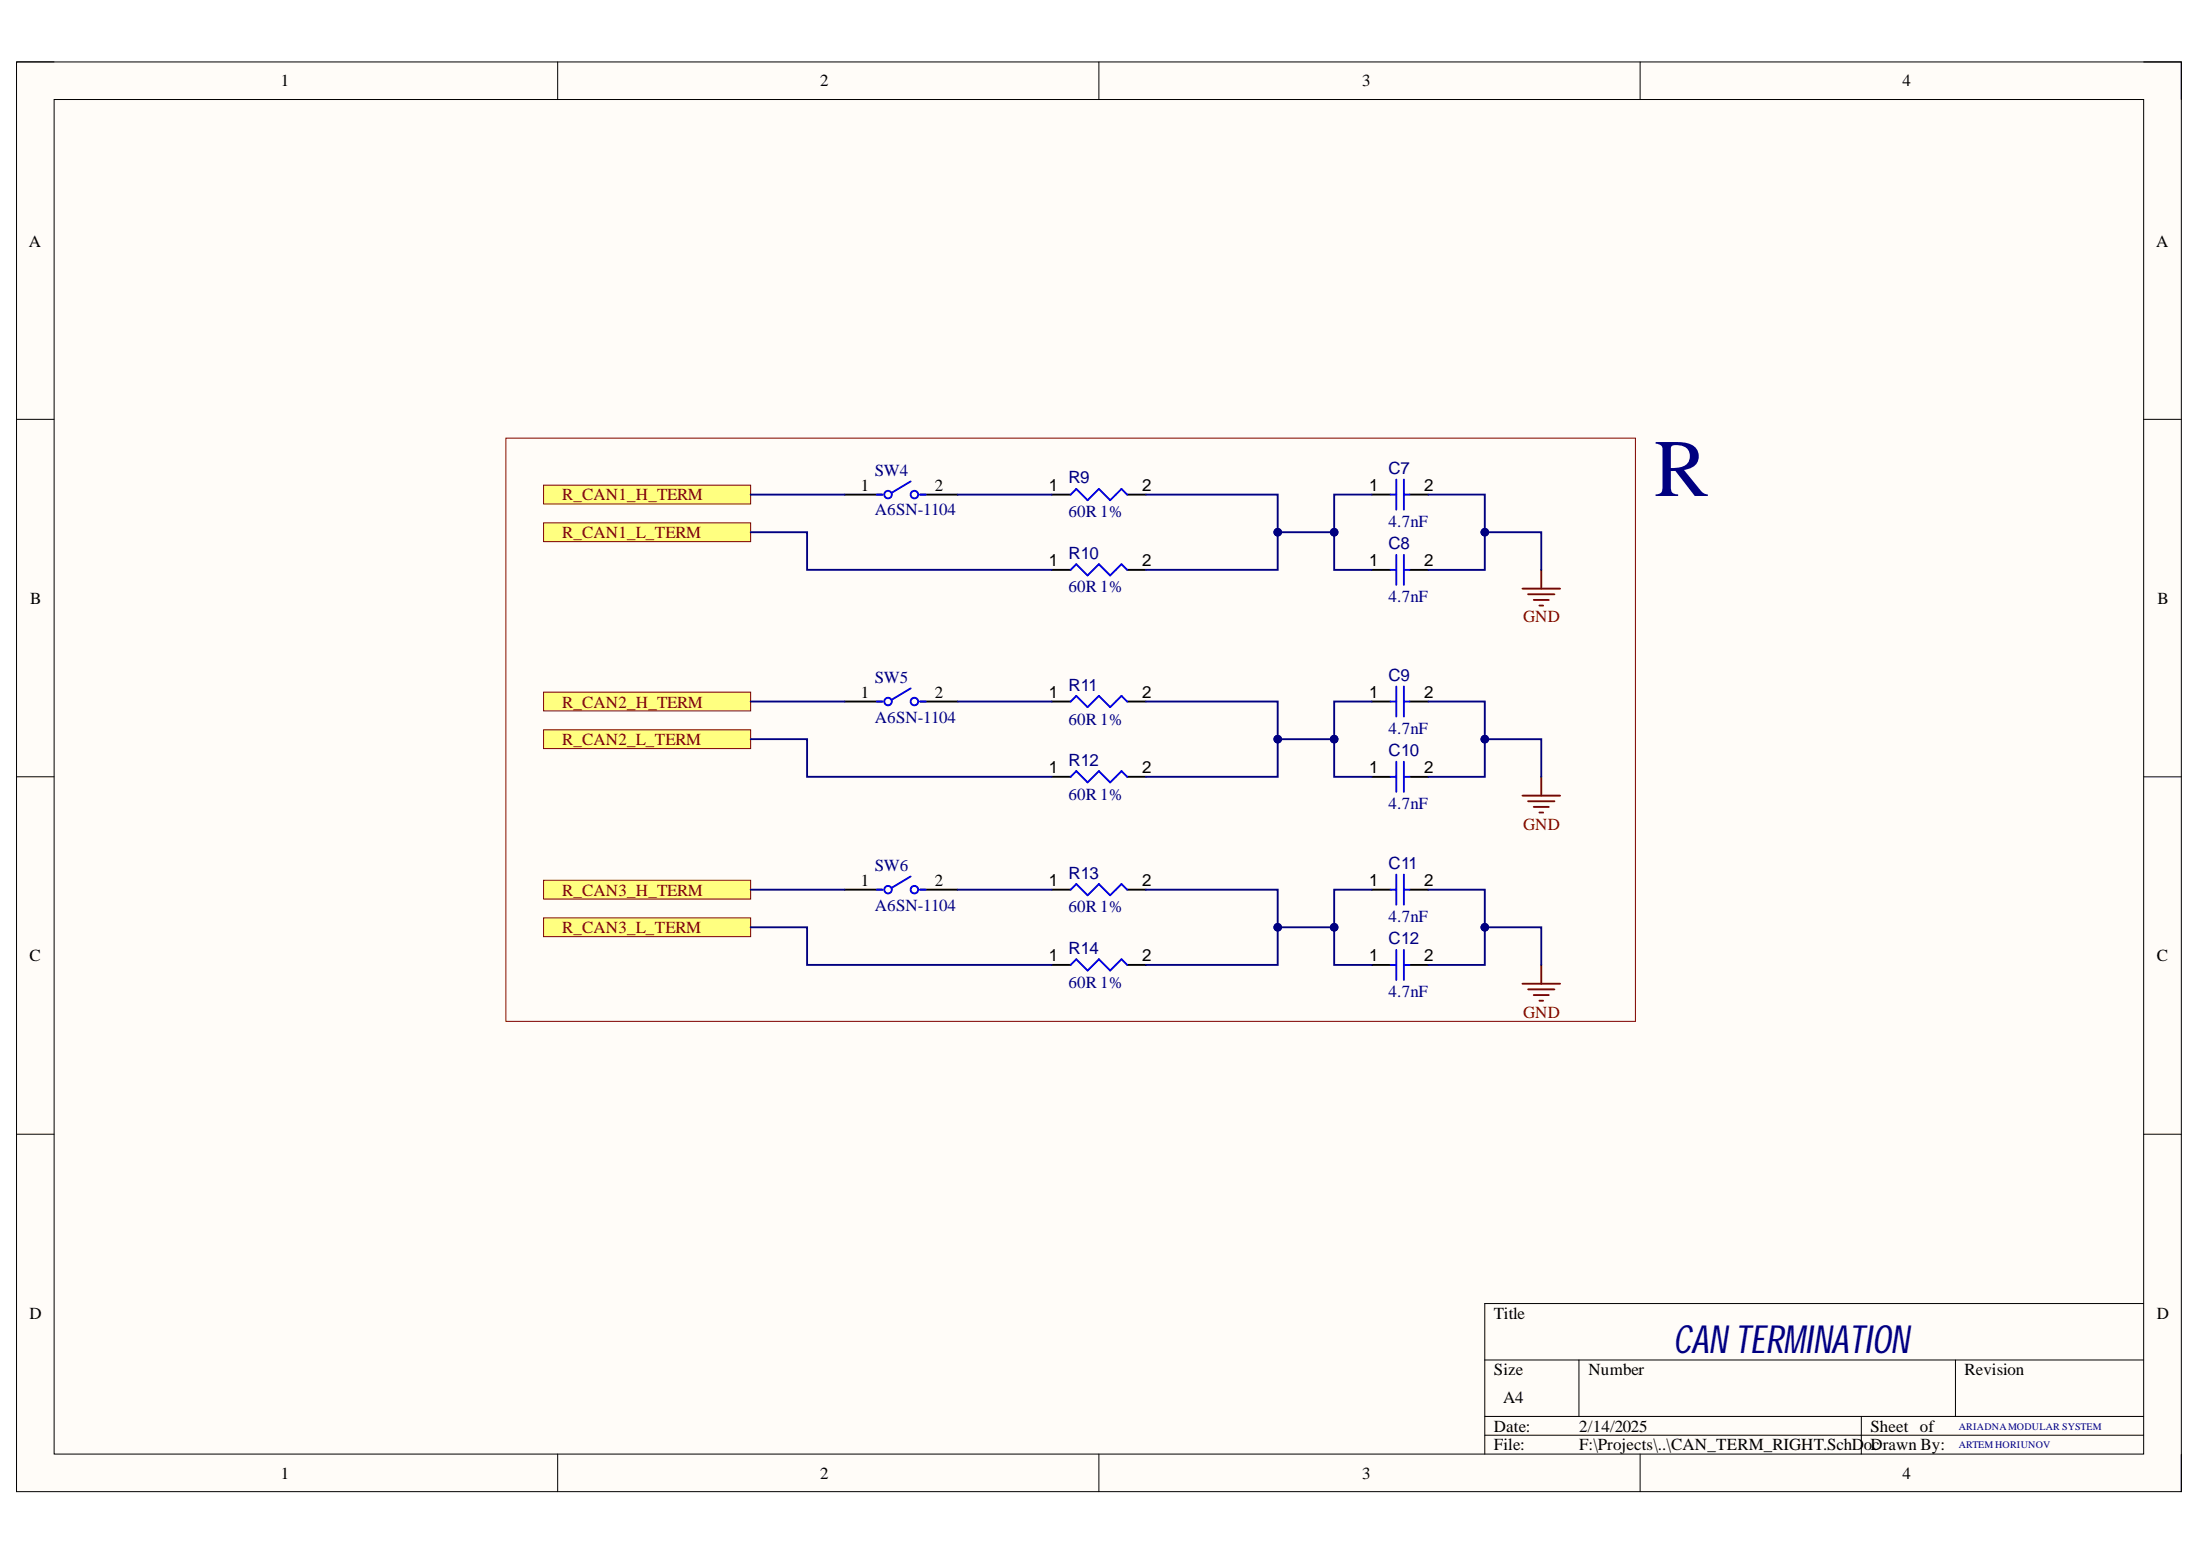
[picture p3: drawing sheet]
<svg xmlns="http://www.w3.org/2000/svg" width="297mm" height="210mm" viewBox="0 0 297 210" stroke-linecap="round" stroke-linejoin="round" font-family="sans-serif">
<path d="M2.2 8.4h292.3v193h-292.3z" fill-rule="evenodd" fill="#fffcf8"/>
<path d="M2.2 8.4h292.3v193h-292.3z" fill="none" stroke="#000" stroke-width=".14"/>
<path d="M7.3 13.4h282.1v182.9h-282.1z" fill-rule="evenodd" fill="#fffcf8"/>
<g fill="none" stroke="#000" stroke-width=".14">
<path d="M2.2 8.4h5.1M7.3 13.4h282.1v182.9h-282.1zM75.3 8.4v5M148.4 8.4v5M221.4 8.4v5M289.4 8.4h5.1v5M2.2 56.6h5.1M289.4 56.6h5.1M2.2 104.9h5.1M289.4 104.9h5.1M2.2 153.1h5.1M289.4 153.1h5.1"/>
<path d="M289.4 176h-88.9v20.3M75.3 196.3v5.1M148.4 196.3v5.1M200.5 183.6h88.9M200.5 191.2h88.9M200.5 193.7h88.9M213.2 183.6v7.6M221.4 196.3v5.1M251.3 191.2v5.1M264 183.6v7.6M294.5 196.3v5.1"/>
</g>
<path d="M73.4 65.5h27.9v2.5h-27.9z" fill-rule="evenodd" fill="#ffff80"/>
<path d="M73.4 65.5h27.9v2.5h-27.9z" fill="none" stroke="#800000" stroke-width=".14"/>
<path d="M73.4 70.6h27.9v2.5h-27.9z" fill-rule="evenodd" fill="#ffff80"/>
<path d="M73.4 70.6h27.9v2.5h-27.9z" fill="none" stroke="#800000" stroke-width=".14"/>
<path d="M73.4 93.4h27.9v2.6h-27.9z" fill-rule="evenodd" fill="#ffff80"/>
<path d="M73.4 93.4h27.9v2.6h-27.9z" fill="none" stroke="#800000" stroke-width=".14"/>
<path d="M73.4 98.5h27.9v2.5h-27.9z" fill-rule="evenodd" fill="#ffff80"/>
<path d="M73.4 98.5h27.9v2.5h-27.9z" fill="none" stroke="#800000" stroke-width=".14"/>
<path d="M73.4 118.8h27.9v2.6h-27.9z" fill-rule="evenodd" fill="#ffff80"/>
<path d="M73.4 118.8h27.9v2.6h-27.9z" fill="none" stroke="#800000" stroke-width=".14"/>
<path d="M73.4 123.9h27.9v2.5h-27.9z" fill-rule="evenodd" fill="#ffff80"/>
<path d="M73.4 123.9h27.9v2.5h-27.9z" fill="none" stroke="#800000" stroke-width=".14"/>
<g fill="none" stroke="#000" stroke-width=".25">
<path d="M114.1 66.8h5M124.2 66.8h5.1M142 66.8h2.6M142 76.9h2.6M152.2 66.8h2.5M152.2 76.9h2.5M185.2 66.8h2.6M185.2 76.9h2.6M190.3 66.8h2.5M190.3 76.9h2.5M114.1 94.7h5M124.2 94.7h5.1"/>
<path d="M142 94.7h2.6M152.2 94.7h2.5M185.2 94.7h2.6M190.3 94.7h2.5M142 104.9h2.6M152.2 104.9h2.5M185.2 104.9h2.6M190.3 104.9h2.5M114.1 120.1h5M124.2 120.1h5.1M142 120.1h2.6M142 130.2h2.6"/>
<path d="M152.2 120.1h2.5M152.2 130.2h2.5M185.2 120.1h2.6M185.2 130.3h2.6M190.3 120.1h2.5M190.3 130.3h2.5"/>
</g>
<g fill="none" stroke="#00f" stroke-width=".25">
<path d="M118.4 66.8h.7M123 65l-2.6 1.5M124.2 66.8h.8M144.6 66.8l.7-.8 1.5 1.5 1.6-1.5 1.5 1.5 1.5-1.5 .8 .8M144.6 76.9l.7-.7 1.5 1.5 1.6-1.5 1.5 1.5 1.5-1.5 .8 .7M187.8 66.8h.7M187.8 76.9h.7M188.5 64.7v4.1M188.5 74.9v4.1M189.5 66.8h.8M189.5 64.7v4.1M189.5 74.9v4.1"/>
<path d="M189.5 76.9h.8M118.4 94.7h.7M123 92.9l-2.6 1.5M124.2 94.7h.8M144.6 94.7l.7-.8 1.5 1.6 1.6-1.6 1.5 1.6 1.5-1.6 .8 .8M187.8 94.7h.7M188.5 92.7v4M189.5 92.7v4M189.5 94.7h.8M123 118.3l-2.6 1.5M144.6 104.9l.7-.8 1.5 1.5 1.6-1.5 1.5 1.5 1.5-1.5 .8 .8M187.8 104.9h.7"/>
<path d="M188.5 102.8v4.1M188.5 118.1v4M189.5 102.8v4.1M189.5 118.1v4M189.5 104.9h.8M118.4 120.1h.7M124.2 120.1h.8M144.6 120.1l.7-.8 1.5 1.6 1.6-1.6 1.5 1.6 1.5-1.6 .8 .8M144.6 130.2l.7-.7 1.5 1.5 1.6-1.5 1.5 1.5 1.5-1.5 .8 .7M187.8 120.1h.7M187.8 130.3h.7M188.5 128.2v4.1"/>
<path d="M189.5 128.2v4.1M189.5 120.1h.8M189.5 130.3h.8"/>
<circle cx="119.9" cy="66.8" r=".51"/>
<circle cx="123.5" cy="66.8" r=".51"/>
<circle cx="119.9" cy="94.7" r=".51"/>
<circle cx="123.5" cy="94.7" r=".51"/>
<circle cx="119.9" cy="120.1" r=".51"/>
<circle cx="123.5" cy="120.1" r=".51"/>
</g>
<g fill="none" stroke="#800000" stroke-width=".25">
<path d="M205.6 79.5h5M208.1 76.9v2.6M206.3 80.2h3.6M207.1 81h2M207.8 81.7h.6M205.6 107.4h5M206.3 108.2h3.6M207.1 108.9h2M207.8 109.7h.6M208.1 104.9v2.5M205.6 132.8h5M206.3 133.5h3.6"/>
<path d="M207.1 134.3h2M207.8 135.1h.6M208.1 130.3v2.5"/>
</g>
<path d="M129.3 66.8h12.7M154.7 66.8h17.8v10.1h-17.8" fill="none" stroke="#000080" stroke-width=".25"/>
<circle cx="172.5" cy="71.8" r=".51" fill="#000080"/>
<circle cx="172.5" cy="71.8" r=".51" fill="none" stroke="#000080" stroke-width=".14"/>
<path d="M185.2 66.8h-5.1v10.1h5.1" fill="none" stroke="#000080" stroke-width=".25"/>
<circle cx="180.1" cy="71.8" r=".51" fill="#000080"/>
<circle cx="180.1" cy="71.8" r=".51" fill="none" stroke="#000080" stroke-width=".14"/>
<path d="M172.5 71.8h7.6" fill="none" stroke="#000080" stroke-width=".25"/>
<circle cx="180.1" cy="71.8" r=".51" fill="#000080"/>
<circle cx="180.1" cy="71.8" r=".51" fill="none" stroke="#000080" stroke-width=".14"/>
<circle cx="172.5" cy="71.8" r=".51" fill="#000080"/>
<circle cx="172.5" cy="71.8" r=".51" fill="none" stroke="#000080" stroke-width=".14"/>
<path d="M192.8 66.8h7.7v10.1h-7.7" fill="none" stroke="#000080" stroke-width=".25"/>
<circle cx="200.5" cy="71.8" r=".51" fill="#000080"/>
<circle cx="200.5" cy="71.8" r=".51" fill="none" stroke="#000080" stroke-width=".14"/>
<path d="M200.5 71.8h7.6v5.1" fill="none" stroke="#000080" stroke-width=".25"/>
<circle cx="200.5" cy="71.8" r=".51" fill="#000080"/>
<circle cx="200.5" cy="71.8" r=".51" fill="none" stroke="#000080" stroke-width=".14"/>
<path d="M129.3 94.7h12.7M154.7 94.7h17.8v10.2h-17.8" fill="none" stroke="#000080" stroke-width=".25"/>
<circle cx="172.5" cy="99.8" r=".51" fill="#000080"/>
<circle cx="172.5" cy="99.8" r=".51" fill="none" stroke="#000080" stroke-width=".14"/>
<path d="M185.2 94.7h-5.1v10.2h5.1" fill="none" stroke="#000080" stroke-width=".25"/>
<circle cx="180.1" cy="99.8" r=".51" fill="#000080"/>
<circle cx="180.1" cy="99.8" r=".51" fill="none" stroke="#000080" stroke-width=".14"/>
<path d="M172.5 99.8h7.6" fill="none" stroke="#000080" stroke-width=".25"/>
<circle cx="180.1" cy="99.8" r=".51" fill="#000080"/>
<circle cx="180.1" cy="99.8" r=".51" fill="none" stroke="#000080" stroke-width=".14"/>
<circle cx="172.5" cy="99.8" r=".51" fill="#000080"/>
<circle cx="172.5" cy="99.8" r=".51" fill="none" stroke="#000080" stroke-width=".14"/>
<path d="M192.8 94.7h7.7v10.2h-7.7" fill="none" stroke="#000080" stroke-width=".25"/>
<circle cx="200.5" cy="99.8" r=".51" fill="#000080"/>
<circle cx="200.5" cy="99.8" r=".51" fill="none" stroke="#000080" stroke-width=".14"/>
<path d="M200.5 99.8h7.6v5.1" fill="none" stroke="#000080" stroke-width=".25"/>
<circle cx="200.5" cy="99.8" r=".51" fill="#000080"/>
<circle cx="200.5" cy="99.8" r=".51" fill="none" stroke="#000080" stroke-width=".14"/>
<path d="M129.3 120.1h12.7M154.7 120.1h17.8v10.1h-17.8" fill="none" stroke="#000080" stroke-width=".25"/>
<circle cx="172.5" cy="125.2" r=".51" fill="#000080"/>
<circle cx="172.5" cy="125.2" r=".51" fill="none" stroke="#000080" stroke-width=".14"/>
<path d="M185.2 120.1h-5.1v10.2h5.1" fill="none" stroke="#000080" stroke-width=".25"/>
<circle cx="180.1" cy="125.2" r=".51" fill="#000080"/>
<circle cx="180.1" cy="125.2" r=".51" fill="none" stroke="#000080" stroke-width=".14"/>
<path d="M172.5 125.2h7.6" fill="none" stroke="#000080" stroke-width=".25"/>
<circle cx="180.1" cy="125.2" r=".51" fill="#000080"/>
<circle cx="180.1" cy="125.2" r=".51" fill="none" stroke="#000080" stroke-width=".14"/>
<circle cx="172.5" cy="125.2" r=".51" fill="#000080"/>
<circle cx="172.5" cy="125.2" r=".51" fill="none" stroke="#000080" stroke-width=".14"/>
<path d="M192.8 120.1h7.7v10.2h-7.7" fill="none" stroke="#000080" stroke-width=".25"/>
<circle cx="200.5" cy="125.2" r=".51" fill="#000080"/>
<circle cx="200.5" cy="125.2" r=".51" fill="none" stroke="#000080" stroke-width=".14"/>
<path d="M200.5 125.2h7.6v5.1" fill="none" stroke="#000080" stroke-width=".25"/>
<circle cx="200.5" cy="125.2" r=".51" fill="#000080"/>
<circle cx="200.5" cy="125.2" r=".51" fill="none" stroke="#000080" stroke-width=".14"/>
<path d="M68.3 59.1h152.5v78.8h-152.5z" fill="none" stroke="#800000" stroke-width=".14"/>
<path d="M101.3 71.8h7.7v5.1h33M101.3 66.8h12.8M101.3 99.8h7.7v5.1h33M101.3 94.7h12.8M101.3 125.2h7.7v5h33M101.3 120.1h12.8" fill="none" stroke="#000080" stroke-width=".25"/>
<text font-size="11" fill="#000080" x="223.3" y="67">R</text>
<g font-size="5.3" fill="#000080">
<text x="225.9" y="182.6">CANTERM</text>
<text x="243.7" y="182.6">INATION</text>
</g>
<g font-size="2.3">
<text x="37.9" y="11.7">1</text>
<text x="110.7" y="11.7">2</text>
<text x="183.9" y="11.7">3</text>
<text x="256.8" y="11.7">4</text>
<text x="3.9" y="33.3">A</text>
<text x="291.1" y="33.3">A</text>
<text x="116.2" y="66.3">1</text>
<text x="126.2" y="66.3">2</text>
<text x="141.6" y="66.3">1</text>
<text x="154.2" y="66.3">2</text>
<text x="184.9" y="66.3">1</text>
<text x="192.3" y="66.3">2</text>
<text x="141.6" y="76.4">1</text>
<text x="154.2" y="76.4">2</text>
<text x="184.9" y="76.4">1</text>
<text x="192.3" y="76.4">2</text>
<text x="4.1" y="81.5">B</text>
<text x="291.3" y="81.5">B</text>
<text x="116.2" y="94.3">1</text>
<text x="126.2" y="94.3">2</text>
<text x="141.6" y="94.3">1</text>
<text x="154.2" y="94.3">2</text>
<text x="184.9" y="94.3">1</text>
<text x="192.3" y="94.3">2</text>
<text x="141.6" y="104.4">1</text>
<text x="154.2" y="104.4">2</text>
<text x="184.9" y="104.4">1</text>
<text x="192.3" y="104.4">2</text>
<text x="116.2" y="119.6">1</text>
<text x="126.2" y="119.6">2</text>
<text x="141.6" y="119.6">1</text>
<text x="154.2" y="119.6">2</text>
<text x="184.9" y="119.6">1</text>
<text x="192.3" y="119.6">2</text>
<text x="4" y="129.8">C</text>
<text x="141.6" y="129.8">1</text>
<text x="154.2" y="129.8">2</text>
<text x="184.9" y="129.8">1</text>
<text x="192.3" y="129.8">2</text>
<text x="291.2" y="129.8">C</text>
<text x="4" y="178">D</text>
<text x="201.7" y="178">Title</text>
<text x="291.2" y="178">D</text>
<text x="201.7" y="185.6">Size</text>
<text x="214.5" y="185.6">Number</text>
<text x="265.2" y="185.6">Revision</text>
<text x="203" y="189.4">A4</text>
<text x="201.7" y="193.2">Date:</text>
<text x="201.7" y="195.8">File:</text>
<text x="213.2" y="193.2">2/14/2025</text>
<text x="213.2" y="195.8">F:\Projects\..\CAN_TERM_RIGHT.SchD</text>
<text x="251.7" y="195.8">oDrawn By:</text>
<text x="252.5" y="193.2">Sheet of</text>
<text x="252.8" y="195.8">c</text>
<text x="37.9" y="199.6">1</text>
<text x="110.7" y="199.6">2</text>
<text x="183.9" y="199.6">3</text>
<text x="256.8" y="199.6">4</text>
</g>
<g font-size="2.3" fill="#000080">
<text x="118.1" y="64.2">SW4</text>
<text x="144.2" y="65.3">R9</text>
<text x="187.5" y="64">C7</text>
<text x="118.1" y="69.6">A6SN-1104</text>
<text x="144.2" y="69.8">60R 1%</text>
<text x="187.5" y="71.1">4.7nF</text>
<text x="144.2" y="75.4">R10</text>
<text x="187.5" y="74.1">C8</text>
<text x="144.2" y="80">60R 1%</text>
<text x="187.5" y="81.2">4.7nF</text>
<text x="118.1" y="92.2">SW5</text>
<text x="144.2" y="93.2">R11</text>
<text x="187.5" y="92">C9</text>
<text x="118.1" y="97.6">A6SN-1104</text>
<text x="144.2" y="97.8">60R 1%</text>
<text x="187.5" y="99.1">4.7nF</text>
<text x="144.2" y="107.9">60R 1%</text>
<text x="144.2" y="103.4">R12</text>
<text x="187.5" y="102.1">C10</text>
<text x="187.5" y="109.2">4.7nF</text>
<text x="118.1" y="117.6">SW6</text>
<text x="144.2" y="118.6">R13</text>
<text x="187.5" y="117.3">C11</text>
<text x="118.1" y="122.9">A6SN-1104</text>
<text x="144.2" y="123.2">60R 1%</text>
<text x="187.5" y="124.4">4.7nF</text>
<text x="144.2" y="128.7">R14</text>
<text x="187.5" y="127.5">C12</text>
<text x="144.2" y="133.3">60R 1%</text>
<text x="187.5" y="134.6">4.7nF</text>
</g>
<g font-size="2.3" fill="#800000">
<text x="75.9" y="67.5">R_CAN1_H_TERM</text>
<text x="75.9" y="72.6">R_CAN1_L_TERM</text>
<text x="205.7" y="84">GND</text>
<text x="75.9" y="95.5">R_CAN2_H_TERM</text>
<text x="75.9" y="100.6">R_CAN2_L_TERM</text>
<text x="205.7" y="112">GND</text>
<text x="75.9" y="120.9">R_CAN3_H_TERM</text>
<text x="75.9" y="126">R_CAN3_L_TERM</text>
<text x="205.7" y="137.4">GND</text>
</g>
<g font-size="1.4" fill="#000080">
<text x="264.5" y="193">ARIADNAMODULAR SYSTEM</text>
<text x="264.5" y="195.5">ARTEM HORIUNOV</text>
</g>
</svg>
